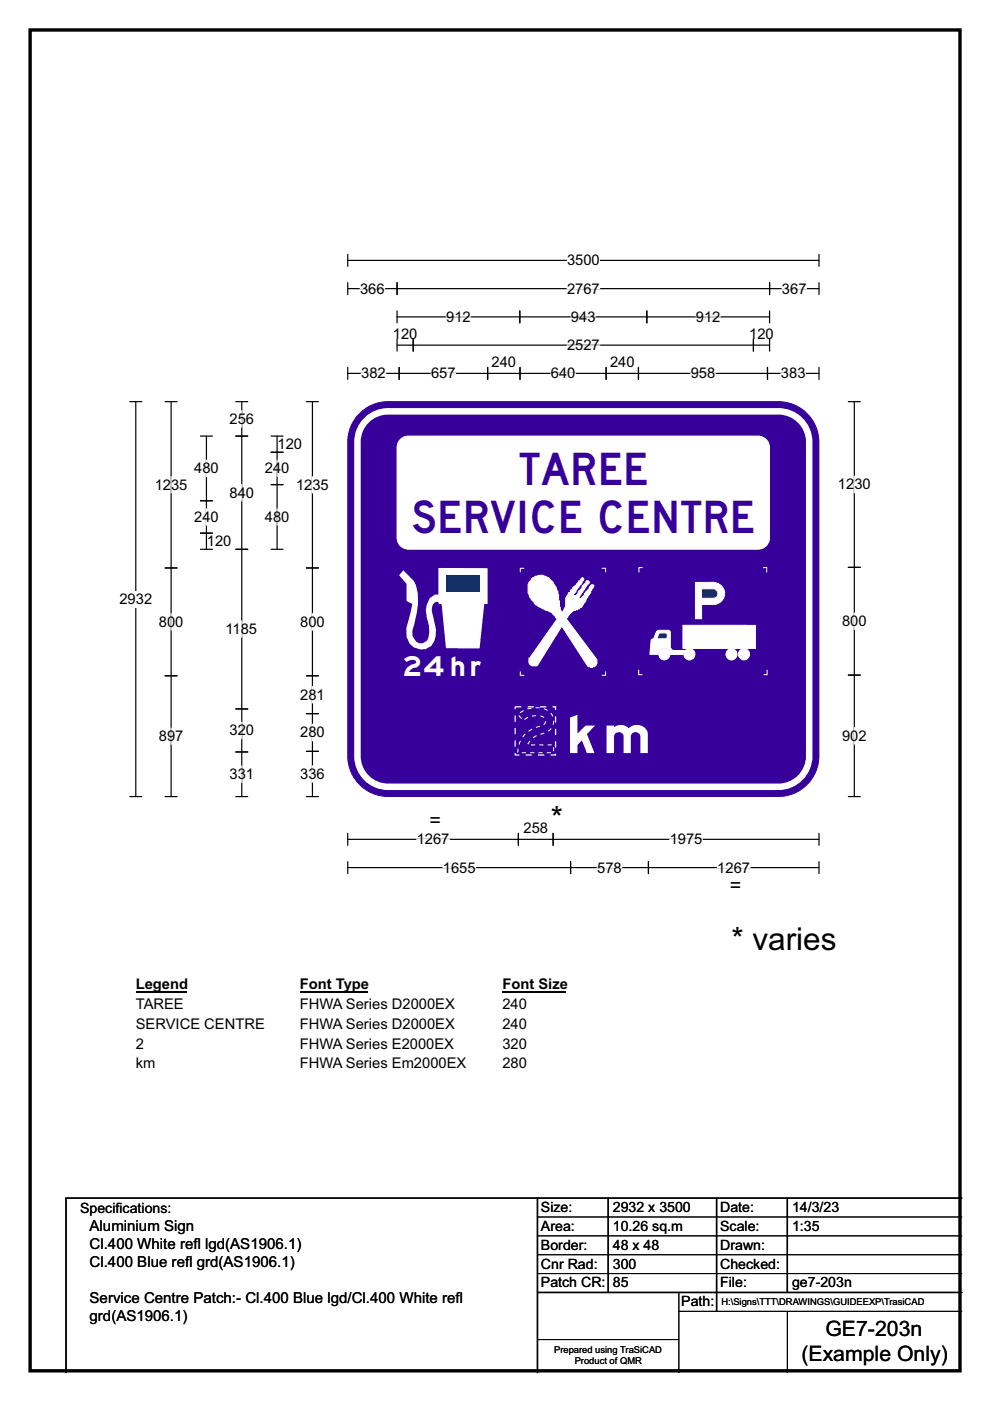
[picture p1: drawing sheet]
<svg xmlns="http://www.w3.org/2000/svg" width="210mm" height="297mm" viewBox="0 0 210 297" stroke-linecap="round" stroke-linejoin="round" font-family="sans-serif">
<path d="M6.4 6.4h197.2v284.2h-197.2z" fill="none" stroke="#000" stroke-width=".72"/>
<path d="M73.8 55.2h99.9M73.8 53.9v2.6M173.7 53.9v2.6" fill="none" stroke="#000" stroke-width=".25"/>
<path d="M120.3 53.5h6.9v3.5h-6.9z" fill="#fff"/>
<g fill="none" stroke="#000" stroke-width=".25">
<path d="M73.8 59.9v2.6M84.2 59.9v2.6M163.2 59.9v2.6M173.7 59.9v2.6M73.8 61.2h99.9M73.8 77.9v2.5M73.8 79.2h99.9M84.2 65.9v2.6M84.2 71.9v2.5M84.2 67.2h79M84.2 73.2h79M84.7 77.9v2.5"/>
<path d="M87.6 71.9v2.5M103.4 77.9v2.5M110.3 65.9v2.6M110.3 77.9v2.5M128.6 77.9v2.5M135.4 77.9v2.5M137.2 65.9v2.6M159.8 71.9v2.5M162.8 77.9v2.5M163.2 65.9v2.6M163.2 71.9v2.5M173.7 77.9v2.5"/>
<path d="M27.5 85.2h2.6M28.8 85.2v83.7M27.5 168.9h2.6M73.8 176.7v2.5M73.8 178h99.9M110 176.7v2.5M117.3 176.7v2.5M173.7 176.7v2.5M73.8 182.7v2.5M73.8 183.9h99.9M121 182.7v2.5M137.5 182.7v2.5"/>
<path d="M173.7 182.7v2.5"/>
</g>
<g fill="none" stroke="#fff" stroke-width=".25">
<path d="M76.4 61.2h5.2M76.6 79.2h5.2M91.4 79.2h5.2M94.6 67.2h5.2M116.8 79.2h5.2M120.3 61.2h6.9M120.3 73.2h6.9M121.1 67.2h5.2M146.5 79.2h5.2M147.6 67.2h5.2M165.6 79.2h5.3M165.9 61.2h5.2"/>
<path d="M88.4 178h6.9M142 178h7M93.9 183.9h7M126.7 183.9h5.2M152.1 183.9h7"/>
</g>
<path d="M25.3 125.3h7v3.5h-7z" fill="#fff"/>
<g fill="none" stroke="#000" stroke-width=".25">
<path d="M35 85.2h2.6M36.3 85.2v83.7M42.5 92.5h2.6M43.8 92.5v24M50 85.2h2.5M50 92.5h2.5M51.3 85.2v83.7M57.5 92.5h2.5M57.5 95.9h2.5M58.8 92.5v24M65 85.2h2.5M66.3 85.2v83.7"/>
<path d="M179.9 85.2h2.6M181.2 85.2v83.7M42.5 106.2h2.6M42.5 113h2.6M42.5 116.5h2.6M50 116.5h2.5M57.5 116.5h2.5M57.5 102.7h2.5M35 120.4h2.6M65 120.4h2.5M179.9 120.3h2.6M35 143.3h2.6"/>
<path d="M50 150.3h2.5M50 159.4h2.5M65 143.3h2.5M65 151.3h2.5M65 159.3h2.5M179.9 143.1h2.6M35 168.9h2.6M50 168.9h2.5M65 168.9h2.5M179.9 168.9h2.6"/>
</g>
<g fill="none" stroke="#fff" stroke-width=".25">
<path d="M43.8 97.6v3.5M51.3 87.1v3.5M58.8 97.6v3.5M36.3 101.1v3.4M43.8 107.9v3.4M51.3 102.7v3.5M58.8 107.9v3.4M66.3 101.1v3.4M181.2 101v3.5M36.3 130.1v3.5M51.3 131.6v3.5M66.3 130.1v3.5"/>
<path d="M181.2 130v3.5M36.3 154.4v3.4M51.3 153.1v3.5M66.3 145.5v3.5M66.3 153.5v3.6M181.2 154.3v3.5M51.3 162.4v3.5M66.3 162.4v3.4"/>
</g>
<path d="M28.8 207h10.8v3.5h-10.8z" fill="#fff"/>
<path d="M28.8 210.3h10.8" fill="none" stroke="#000" stroke-width=".32"/>
<path d="M63.6 207h14.4v3.5h-14.4z" fill="#fff"/>
<path d="M63.6 210.3h14.4" fill="none" stroke="#000" stroke-width=".32"/>
<path d="M106.6 207h13.4v3.5h-13.4z" fill="#fff"/>
<path d="M106.6 210.3h13.4" fill="none" stroke="#000" stroke-width=".32"/>
<g fill="#fff">
<path d="M28.8 211.2h10.4v3.4h-10.4z"/>
<path d="M63.6 211.2h33.1v3.4h-33.1z"/>
<path d="M106.6 211.2h5.2v3.4h-5.2z"/>
<path d="M28.8 215.3h27.3v3.5h-27.3z"/>
<path d="M63.6 215.3h33.1v3.5h-33.1z"/>
<path d="M106.6 215.3h5.2v3.5h-5.2z"/>
<path d="M28.8 219.5h1.7v3.5h-1.7z"/>
<path d="M63.6 219.5h32.9v3.5h-32.9z"/>
<path d="M106.6 219.5h5.2v3.5h-5.2z"/>
<path d="M28.8 223.7h4.1v3.5h-4.1z"/>
<path d="M63.6 223.7h35.5v3.5h-35.5z"/>
<path d="M106.6 223.7h5.2v3.5h-5.2z"/>
</g>
<path d="M76.3 87.7a8.5 8.5 0 0 1 6-2.5h82.8a8.6 8.6 0 0 1 8.6 8.5v66.6a8.6 8.6 0 0 1-8.6 8.6h-82.8a8.6 8.6 0 0 1-8.5-8.6v-66.6a8.5 8.5 0 0 1 2.5-6z" fill-rule="evenodd" fill="#37009b" stroke="#37009b" stroke-width=".21"/>
<path d="M78 88.8a6.5 6.5 0 0 1 4.3-1.6h82.8a6.5 6.5 0 0 1 6.5 6.5v66.6a6.5 6.5 0 0 1-6.5 6.5h-82.8a6.5 6.5 0 0 1-6.5-6.5v-66.6a6.5 6.5 0 0 1 2.2-4.9z" fill="none" stroke="#fff" stroke-width="1.4"/>
<path d="M112.7 122.8l.3-.3 1.2-.5h1l1.1 .5 1 1 .7 1.1 .2 .9h.1l.2 1.8 .2 .1v1.2l.1 .2v.6h.2l.2 .5 .3-.1v-.4h.1v-.3h.2v-.3l.2-.2v-1.8h.2a1.81 1.81 0 0 1 .8-1.3l.2-.5h.1l1.5-1.8h.2l.1-.4 .5-.3v.1h.2v.4l-1.5 2-.2 .5-.5 .4v.4h.5l.5-.5v-.3l.9-.9a1.44 1.44 0 0 1 .8-1.1v-.3h.5v.1h.2v.3l-.7 .7-1.3 2-.2 .3 .2 .5h.1v-.2l.9-.8 .1-.5 .9-.8v-.2a.67 .67 0 0 1 1-.5l-.7 1.2v.3l-1.8 3-.7 .3v.2h-.3v.2l-1.2 .3v.2l-.7 .5-.4 1 6.3 8.6h.1v.8h-.1v.3l-.4 .2v.2l-.8 .1v-.1h-.5v-.2h-.2l-5.4-8.5-5.2 8.3h-.2v.2h-.9l-.6-.4v-.3h-.1v-1h.1l5.9-8.2-.5-.7a3.5 3.5 0 0 0-2.2-1.3l-1.1-.7a3 3 0 0 1-1.7-1.7l-.4-.3v-.3l-.3-.5v-2z" fill-rule="evenodd" fill="#fff"/>
<path d="M111.2 120.5h-.8v.8M112.7 122.8l.3-.3 1.2-.5h1l1.1 .5 1 1 .7 1.1 .2 .9h.1l.2 1.8 .2 .1v1.2l.1 .2v.6h.2l.2 .5 .3-.1v-.4h.1v-.3h.2v-.3l.2-.2v-1.8h.2a1.81 1.81 0 0 1 .8-1.3l.2-.5h.1l1.5-1.8h.2l.1-.4 .5-.3v.1h.2v.4l-1.5 2-.2 .5-.5 .4v.4h.5l.5-.5v-.3l.9-.9a1.44 1.44 0 0 1 .8-1.1v-.3h.5v.1h.2v.3l-.7 .7-1.3 2-.2 .3 .2 .5h.1v-.2l.9-.8 .1-.5 .9-.8v-.2a.67 .67 0 0 1 1-.5l-.7 1.2v.3l-1.8 3-.7 .3v.2h-.3v.2l-1.2 .3v.2l-.7 .5-.4 1 6.3 8.6h.1v.8h-.1v.3l-.4 .2v.2l-.8 .1v-.1h-.5v-.2h-.2l-5.4-8.5-5.2 8.3h-.2v.2h-.9l-.6-.4v-.3h-.1v-1h.1l5.9-8.2-.5-.7a3.5 3.5 0 0 0-2.2-1.3l-1.1-.7a3 3 0 0 1-1.7-1.7l-.4-.3v-.3l-.3-.5v-2zM127.6 120.5h.9v.8M136.3 120.4l-.8-.1v1.1M161.8 120.4l.8-.1v1.1M110.4 142.3v.9h.8M128.5 142.3v.9h-.9M135.5 142v1h.8M162.7 142v1h-.8" fill="none" stroke="#fff" stroke-width=".21"/>
<g fill="#fff" stroke="#fff" stroke-width=".21">
<path d="M139.4 133.7h2.6l.2 .3v3.3l.4 .6h2.6l-.3 .9h-2.7a1.33 1.33 0 0 0-1.3-1.4 1.33 1.33 0 0 0-1.3 1.3h-1.7l.2-3 .6-.4z" fill-rule="evenodd"/>
<circle cx="140.9" cy="138.7" r="1.19"/>
<circle cx="146.2" cy="138.7" r="1.19"/>
</g>
<path d="M139.8 134.2l1.6 .1 .1 .9-.3 .2h-1.7l-.1-.2z" fill-rule="evenodd" fill="#302882" stroke="#fff" stroke-width=".21"/>
<g fill="#fff" stroke="#fff" stroke-width=".21">
<path d="M144.9 132.6h15.3v4.9h-15.3z" fill-rule="evenodd"/>
<path d="M147.5 123.5h4a2.34 2.34 0 0 1 2.2 2.3 2.34 2.34 0 0 1-2.3 2.3h-2.6v3.1h-1.3z" fill-rule="evenodd"/>
<circle cx="155.2" cy="138.7" r="1.19"/>
<circle cx="157.8" cy="138.7" r="1.19"/>
</g>
<path d="M148.8 124.8h2.6a1.02 1.02 0 0 1 .9 1.1 1.02 1.02 0 0 1-1 1h-2.5z" fill-rule="evenodd" fill="#302882" stroke="#fff" stroke-width=".21"/>
<path d="M85.5 120.9l2.2 2.2a9.4 9.4 0 0 1 .7 6.7l-.9 3.9v1.2l.7 1.1 .7 .4h.8l.8-.5a5.7 5.7 0 0 0 0-5l-.2-1.5 .2-1.2 .6-1.4 1.2-.7h.7v-5.7l10.4 .1v7.6h-.7l-1 9.4-7.1-.1-.9-9.3h-.6l-.2-.5a1.06 1.06 0 0 0-1.2 1l-.1 .8 .4 1.8a5.7 5.7 0 0 1-.5 5.8 3.2 3.2 0 0 1-5.3-2v-1.8l1.3-5.1-1.3-.7v-3.6l-1.5-1.8z" fill-rule="evenodd" fill="#fff"/>
<path d="M94.6 122.1h7.2v3.4h-7.2z" fill="#00339a"/>
<path d="M85.1 93l1-.5h.5h74.2a2.43 2.43 0 0 1 2.4 2.4v19.1a2.45 2.45 0 0 1-2.4 2.4h-74.2a2.43 2.43 0 0 1-2.4-2.4v-19.1a2.41 2.41 0 0 1 .9-1.9z" fill-rule="evenodd" fill="#fff" stroke="#fff" stroke-width=".21"/>
<path d="M114 254v37M129 254v20M152 254v24M167 254v20M204 254h-190v37M114 274h90" fill="none" stroke="#000" stroke-width=".3"/>
<path d="M114 258h90M114 262h90M114 266h90M114 270h90M144 278h60M144 274v17M167 278v13M114 284h30" fill="none" stroke="#000" stroke-width=".21"/>
<path d="M109.3 149.9h8.5v10.2h-8.5z" fill="none" stroke="#fefefe" stroke-width=".26" stroke-dasharray="1.3 1.3" stroke-linecap="butt"/>
<text font-size="13" fill="#fefefe" x="109.2" y="159.6">2</text>
<text font-size="11.1" fill="#fff" x="119.3" y="159.7">km</text>
<g font-size="9.5" fill="#37009b">
<text x="110.1" y="102.7">TAREE</text>
<text x="87.3" y="113">SERVICE CENTRE</text>
</g>
<g font-size="6.7">
<text x="116.8" y="175.8">*</text>
<text x="155.1" y="201.3">* varies</text>
</g>
<g font-size="4.5">
<text x="175.1" y="283.2">GE7-203n</text>
<text x="170" y="288.6">(Example Only)</text>
</g>
<text font-size="4.2" fill="#fff" x="85.7" y="143.3">24hr</text>
<g font-size="4.2">
<text x="91.1" y="175.3">=</text>
<text x="154.8" y="189.2">=</text>
</g>
<g font-size="3.2">
<text x="19" y="260.9">Aluminium Sign</text>
<text x="19" y="264.7">Cl.400 White ref</text>
<text x="19" y="268.6">Cl.400 Blue ref</text>
<text x="39.3" y="268.6">l grd(AS1906.1)</text>
<text x="41" y="264.7">l lgd(AS1906.1)</text>
<text x="19" y="276.2">Service Centre Patch:- Cl.400 Blue lgd/Cl.400 White ref</text>
<text x="19" y="280.1">grd(AS1906.1)</text>
<text x="96.6" y="276.2">l</text>
</g>
<g font-size="3.1">
<text x="120.3" y="56.3">3500</text>
<text x="76.4" y="62.3">366</text>
<text x="120.3" y="62.3">2767</text>
<text x="165.9" y="62.3">367</text>
<text x="83.3" y="71.8">120</text>
<text x="94.6" y="68.2">912</text>
<text x="121.1" y="68.2">943</text>
<text x="147.6" y="68.2">912</text>
<text x="158.9" y="71.8">120</text>
<text x="104.3" y="77.8">240</text>
<text x="120.3" y="74.2">2527</text>
<text x="129.4" y="77.8">240</text>
<text x="76.6" y="80.2">382</text>
<text x="91.4" y="80.2">657</text>
<text x="116.8" y="80.2">640</text>
<text x="146.5" y="80.2">958</text>
<text x="165.6" y="80.2">383</text>
<text x="48.7" y="89.9">256</text>
<text x="58.9" y="95.2">120</text>
<text x="41.2" y="100.4">480</text>
<text x="56.2" y="100.4">240</text>
<text x="32.8" y="103.8">1235</text>
<text x="48.7" y="105.5">840</text>
<text x="62.8" y="103.8">1235</text>
<text x="177.7" y="103.8">1230</text>
<text x="41.2" y="110.7">240</text>
<text x="56.2" y="110.7">480</text>
<text x="43.9" y="115.8">120</text>
<text x="25.3" y="128.1">2932</text>
<text x="33.7" y="132.9">800</text>
<text x="47.8" y="134.4">1185</text>
<text x="63.7" y="132.9">800</text>
<text x="178.6" y="132.8">800</text>
<text x="63.7" y="148.3">281</text>
<text x="48.7" y="155.9">320</text>
<text x="33.7" y="157.1">897</text>
<text x="63.7" y="156.3">280</text>
<text x="178.6" y="157.1">902</text>
<text x="48.7" y="165.2">331</text>
<text x="63.7" y="165.1">336</text>
<text x="88.4" y="179">1267</text>
<text x="111" y="176.6">258</text>
<text x="142" y="179">1975</text>
<text x="93.9" y="185">1655</text>
<text x="126.7" y="185">578</text>
<text x="152.1" y="185">1267</text>
<text x="28.8" y="209.8">Legend</text>
<text x="63.6" y="209.8">Font Type</text>
<text x="106.6" y="209.8">Font Size</text>
<text x="28.8" y="213.9">TAREE</text>
<text x="63.6" y="213.9">FHWA Series D2000EX</text>
<text x="106.6" y="213.9">240</text>
<text x="28.8" y="218.1">SERVICE CENTRE</text>
<text x="63.6" y="218.1">FHWA Series D2000EX</text>
<text x="106.6" y="218.1">240</text>
<text x="28.8" y="222.3">2</text>
<text x="28.8" y="226.5">km</text>
<text x="63.6" y="222.3">FHWA Series E2000EX</text>
<text x="63.6" y="226.5">FHWA Series Em2000EX</text>
<text x="106.6" y="222.3">320</text>
<text x="106.6" y="226.5">280</text>
</g>
<g font-size="3">
<text x="17" y="257.2">Specif</text>
<text x="24.5" y="257.2">ications:</text>
<text x="114.7" y="257">Size:</text>
<text x="130" y="257">2932 x 3500</text>
<text x="152.8" y="257">Date:</text>
<text x="168" y="257">14/3/23</text>
<text x="114.7" y="261">Area:</text>
<text x="130" y="261">10.26 sq.m</text>
<text x="152.8" y="261">Scale:</text>
<text x="168" y="261">1:35</text>
<text x="114.7" y="265">Border:</text>
<text x="114.7" y="269">Cnr Rad:</text>
<text x="130" y="265">48 x 48</text>
<text x="130" y="269">300</text>
<text x="152.8" y="265">Drawn:</text>
<text x="152.8" y="269">Checked:</text>
<text x="114.7" y="273">Patch CR:</text>
<text x="130" y="273">85</text>
<text x="152.8" y="273">File:</text>
<text x="168" y="273">ge7-203n</text>
<text x="144.5" y="277">Path:</text>
</g>
<g font-size="2">
<text x="153" y="276.6">H:\Signs\TTT\DRAWINGS\GUIDEEXP\TrasiCAD</text>
<text x="117.5" y="286.8">Prepared using TraSiCAD</text>
<text x="121.9" y="289.2">Product of QMR</text>
</g>
</svg>
